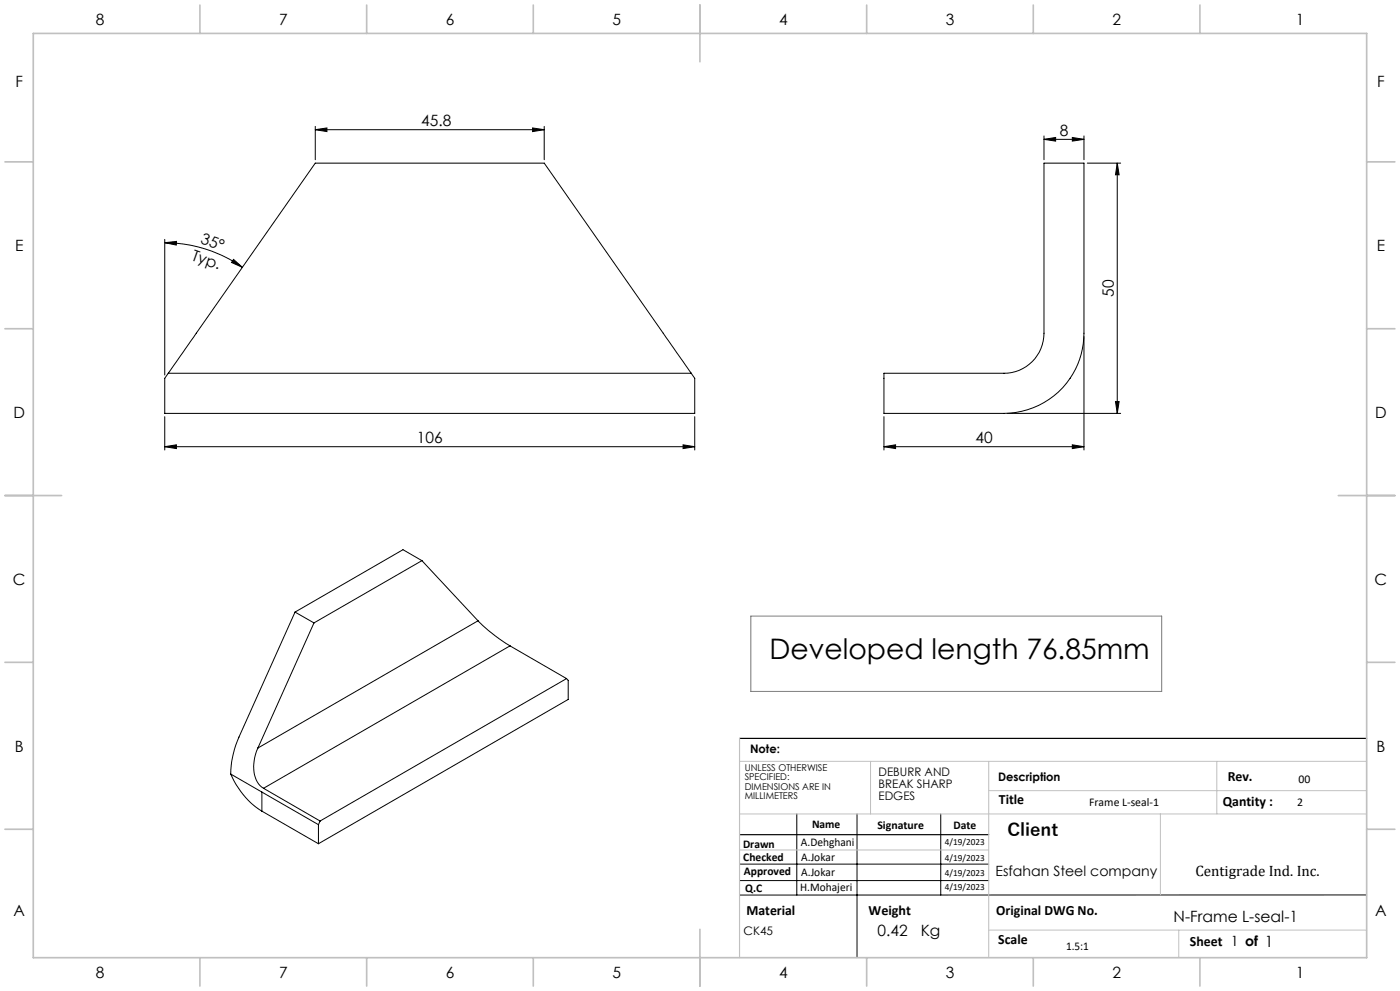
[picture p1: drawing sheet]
<svg xmlns="http://www.w3.org/2000/svg" width="420mm" height="297mm" viewBox="0 0 420 297" stroke-linecap="round" stroke-linejoin="round" font-family="sans-serif">
<g fill="none" stroke="#000" stroke-width=".3">
<path d="M94.6 38.9l3.5-.6v1.1zM94.6 37.9v10M94.6 38.9h68.7M159.8 38.3l3.5 .6-3.5 .5zM163.3 37.9v10M313.2 48.9h12v51a24 24 0 0 1-24 24h-36v-12h36a12 12 0 0 0 12-12zM313.2 41.8l3.5-.6v1.1zM313.2 40.7v7.2M313.2 41.8h12M321.7 41.2l3.5 .6-3.5 .5zM325.2 40.7v7.2M326.2 48.9h10"/>
<path d="M335.2 48.9l.5 3.5h-1.1zM335.2 48.9v75M49.4 71.8v40.6M49.4 72.7l3.6-.3-.1 1zM49.4 72.7a40.6 40.6 0 0 1 23.3 7.4M70.1 77.7l2.6 2.4-3.2-1.4zM50.5 111.9l44.1-63h68.7l44.1 63M50.5 111.9l-1.1 1.5v10.5h159v-10.5l-1-1.5M50.5 111.9h156.9M325.2 100.9v34M49.4 133.9l3.5-.6v1.1zM49.4 124.9v10"/>
<path d="M49.4 133.9h159M204.9 133.3l3.5 .6-3.5 .5zM208.4 124.9v10M265.2 133.9l3.5-.6v1.1zM265.2 133.9h60M265.2 124.9v10M302.2 123.9h34M321.7 133.3l3.5 .6-3.5 .5zM334.6 120.4h1.1l-.5 3.5zM126.6 168l-32.4 18.7M126.6 168l16.8 18.1M126.6 168l-5.7-3.3-32.4 18.7"/>
<path d="M88.5 183.4l-16.8 37.5a28.8 28.8 0 0 0-2.5 11.1M88.5 183.4l5.7 3.3M94.2 186.7l-16.8 37.5M143.4 186.1a50.3 50.3 0 0 0 9.6 7.5M143.4 186.1l-66 38.1M153 193.6l-73.9 42.7M153 193.6l17 9.8M170 203.4l.5 .5v5.7l-75 43.3M170 203.4l-74 42.7M69.2 232a24.5 24.5 0 0 0 9.4 11.1M69.2 232l26.3 15.2M77.4 224.2a11.2 11.2 0 0 0 .2 10.7l1.5 1.4"/>
<path d="M78.6 237.4v5.7M79.1 236.3l16.9 9.8M78.6 243.1l16.9 9.8M95.5 247.2v5.7M96 246.1l-.5 1.1M221.9 259h74.7M239 243.9v24.3M257.1 243.9v43.1M282.2 243.9v24.3M221.9 263.9h74.7M410 268.2h-188.1"/>
</g>
<path d="M221.9 221.3h188.1M221.9 250.2h74.7" fill="none" stroke="#000" stroke-width=".35"/>
<path d="M225.2 184.6h123.3v22.6h-123.3z" fill="none" stroke="#808080" stroke-width=".3"/>
<path d="M221.9 228.2h188.1M261.2 228.2v15.7M296.6 228.2v58.8M296.6 237h113.4M365.1 228.2v15.7M221.9 243.9h188.1M221.9 254.7h74.7M348.1 243.9v24.3M296.6 278.8h113.4M353.6 278.8v8.2" fill="none" stroke="#c0c0c0" stroke-width=".3"/>
<path d="M221.9 221.3v65.7" fill="none" stroke="#c0c0c0" stroke-width=".35"/>
<g fill="none" stroke="#c0c0c0" stroke-width=".5">
<path d="M10 10h400v277h-400zM60 1.5v8.5M110 1.5v8.5M160 1.5v8.5M210 1.5v17M260 1.5v8.5M310 1.5v8.5M360 1.5v8.5M1.5 48.5h8.5M410 48.5h8.5M1.5 98.5h8.5M410 98.5h8.5"/>
<path d="M1.5 148.5h17M401.5 148.5h17M1.5 198.5h8.5M410 198.5h8.5M1.5 248.5h8.5M410 248.5h8.5M210 278.5v17M60 287v8.5M110 287v8.5M160 287v8.5M260 287v8.5M310 287v8.5"/>
<path d="M360 287v8.5"/>
</g>
<g fill="#000">
<path d="M335.2 48.9l.5 3.5h-1.1zM334.6 120.4h1.1l-.5 3.5z"/>
<path d="M70.1 77.7l2.6 2.4-3.2-1.4zM49.4 72.7l3.6-.3-.1 1z"/>
<path d="M204.9 133.3l3.5 .6-3.5 .5zM49.4 133.9l3.5-.6v1.1zM159.8 38.3l3.5 .6-3.5 .5zM94.6 38.9l3.5-.6v1.1z"/>
<path d="M265.2 133.9l3.5-.6v1.1zM321.7 133.3l3.5 .6-3.5 .5zM313.2 41.8l3.5-.6v1.1zM321.7 41.2l3.5 .6-3.5 .5z"/>
</g>
<text font-size="8.5" x="230.8" y="197.6">Developed length 76.85mm</text>
<text font-size="5.3" x="302.2" y="250.7">Client</text>
<g font-size="4.7">
<text x="28.7" y="7.6">8</text>
<text x="83.7" y="7.6">7</text>
<text x="133.7" y="7.6">6</text>
<text x="183.7" y="7.6">5</text>
<text x="233.7" y="7.6">4</text>
<text x="283.7" y="7.6">3</text>
<text x="333.7" y="7.6">2</text>
<text x="388.7" y="7.6">1</text>
<text x="4.6" y="26.1">F</text>
<text x="413.1" y="26.1">F</text>
<text x="126.4" y="37.8">45.8</text>
<text x="317.9" y="40.7">8</text>
<text x="4.5" y="75.3">E</text>
<text x="57.2" y="77.8" transform="rotate(19 57.2 77.8)">Typ.</text>
<text x="60" y="72.9" transform="rotate(19 60 72.9)">35°</text>
<text x="413" y="75.3">E</text>
<text x="334.2" y="88.9" transform="rotate(-90 334.2 88.9)">50</text>
<text x="4" y="125.3">D</text>
<text x="412.5" y="125.3">D</text>
<text x="125.1" y="132.8">106</text>
<text x="292.6" y="132.8">40</text>
<text x="3.9" y="175.3">C</text>
<text x="412.4" y="175.3">C</text>
<text x="4.4" y="225.3">B</text>
<text x="412.9" y="225.3">B</text>
<text x="4" y="274.6">A</text>
<text x="412.5" y="274.6">A</text>
<text x="263.3" y="280.5">0.42</text>
<text x="276.2" y="280.5">Kg</text>
<text x="352.1" y="276.4">N-Frame L-seal-1</text>
<text x="28.7" y="293.1">8</text>
<text x="83.7" y="293.1">7</text>
<text x="133.7" y="293.1">6</text>
<text x="183.7" y="293.1">5</text>
<text x="233.7" y="293.1">4</text>
<text x="283.7" y="293.1">3</text>
<text x="333.7" y="293.1">2</text>
<text x="388.7" y="293.1">1</text>
</g>
<text font-size="4.5" x="358.6" y="262.6">Centigrade Ind. Inc.</text>
<g font-size="4.2">
<text x="368.3" y="234.1">Rev.</text>
<text x="299.7" y="240.9">Title</text>
<text x="366.8" y="241.6">Qantity :</text>
<text x="298.6" y="262.6">Esfahan Steel company</text>
<text x="223.9" y="274.2">Material</text>
<text x="260.6" y="274.2">Weight</text>
<text x="298.9" y="274.2">Original DWG No.</text>
<text x="299.5" y="282.8">Scale</text>
<text x="357" y="283.6">Sheet 1 of 1</text>
</g>
<g font-size="3.5">
<text x="225" y="225.7">Note:</text>
<text x="263.6" y="232.6">DEBURR AND</text>
<text x="263.6" y="236.1">BREAK SHARP</text>
<text x="263.6" y="239.7">EDGES</text>
<text x="299.4" y="234.1">Description</text>
<text x="389.6" y="234.7">00</text>
<text x="326.7" y="241.6">Frame L-seal-1</text>
<text x="389.2" y="241.6">2</text>
<text x="243.6" y="248.1">Name</text>
<text x="263.2" y="248.5">Signature</text>
<text x="286" y="248.5">Date</text>
<text x="222.9" y="254">Drawn</text>
<text x="240.3" y="253.6">A.Dehghani</text>
<text x="240.4" y="257.9">A.Jokar</text>
<text x="223" y="258.1">Checked</text>
<text x="223.2" y="262.1">Approved</text>
<text x="240.4" y="262.4">A.Jokar</text>
<text x="223.6" y="267.4">Q.C</text>
<text x="240.1" y="267.1">H.Mohajeri</text>
<text x="223.1" y="280.2">CK45</text>
<text x="319.8" y="284.6">1.5:1</text>
</g>
<g font-size="2.8">
<text x="223.4" y="231">UNLESS OTHERWISE</text>
<text x="223.4" y="233.8">SPECIFIED:</text>
<text x="223.4" y="236.7">DIMENSIONS ARE IN</text>
<text x="223.4" y="239.5">MILLIMETERS</text>
<text x="283.5" y="253.2">4/19/2023</text>
<text x="283.5" y="258.1">4/19/2023</text>
<text x="283.5" y="262.7">4/19/2023</text>
<text x="283.5" y="266.6">4/19/2023</text>
</g>
</svg>
